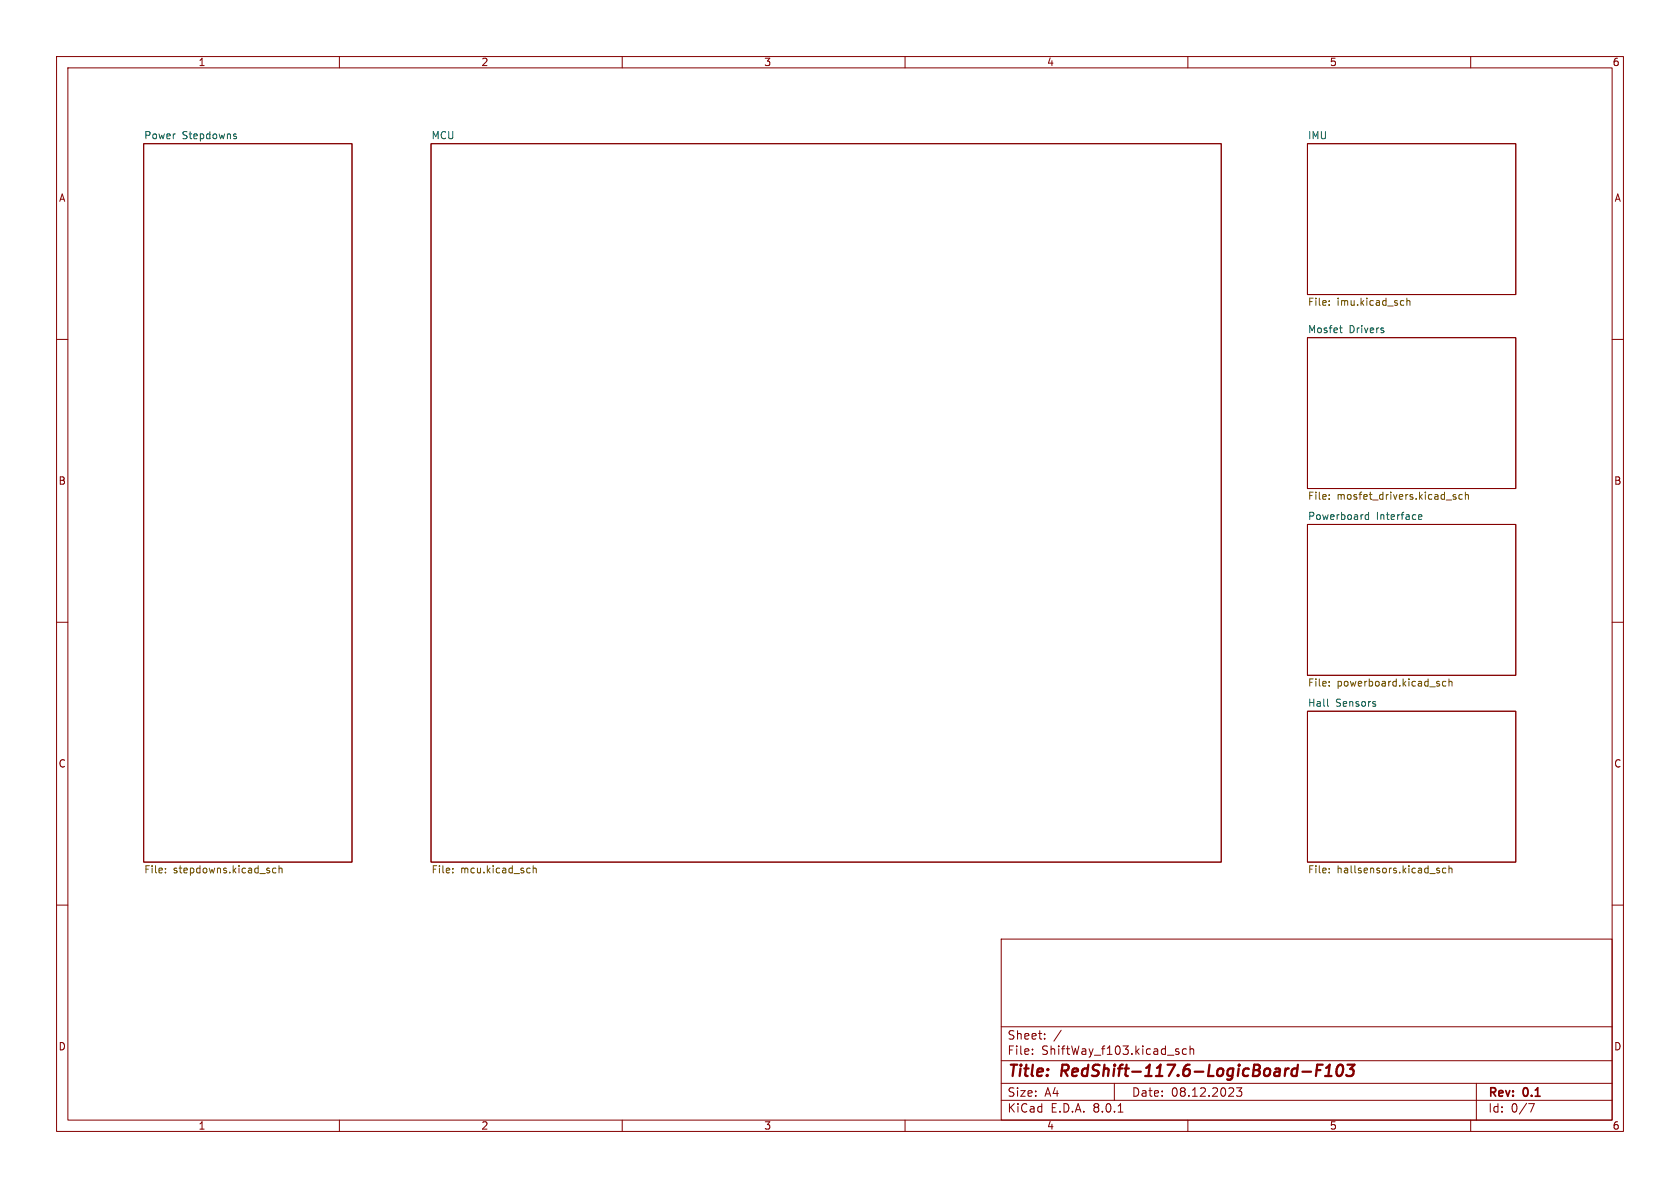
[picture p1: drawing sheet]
<svg xmlns="http://www.w3.org/2000/svg" width="297mm" height="210mm" viewBox="0 0 297 210" stroke-linecap="round" stroke-linejoin="round" font-family="sans-serif">
<g fill="none" stroke="#840000" stroke-width=".18">
<path d="M10 10h277v190h-277zM12 12h273v186h-273zM60 10v2M110 10v2M160 10v2M210 10v2M260 10v2M25.4 25.4h36.8v127h-36.8zM76.2 25.4h139.7v127h-139.7zM231.1 25.4h36.9v26.7h-36.9zM10 60h2M231.1 59.7h36.9v26.7h-36.9z"/>
<path d="M285 60h2M231.1 92.7h36.9v26.7h-36.9zM10 110h2M285 110h2M231.1 125.7h36.9v26.7h-36.9zM10 160h2M285 160h2M177 166h108v32h-108zM60 198v2M110 198v2M160 198v2M177 194.5h108"/>
<path d="M177 191.5h108M177 187.5h108M177 181.5h108M182.5 186.3v.1M182.5 185.5v.1M184.7 183.6v.1M184.7 182.8v.1M187.6 182.1l-1.3 2M197 191.5v3M197.7 196.6h.8M208 185.9l.4 .1 .1 .2-.3 .2h-.2M208 185.4l.4 .1"/>
<path d="M209.7 185.5l-.4-.1-.3 .3v.4l.2 .2h.5M210 198v2M210.4 185.5l.2-.1 .4 .1v.9M210.4 184.9v1.5M219.5 192.3l-.5 .6 .5 .1v.7l-.3 .1h-.4l-.2-.1M260 198v2M261 191.5v6.5M270.2 195.1h1l-.6 1.5"/>
</g>
<path d="M232.8 189.2h.6M233.8 188.2h-.9l-.3 2M234.3 190.2h1.1M234.4 188.8l.7-.6-.3 2M236.6 188.4a.46 .46 0 0 1 .5-.2 .46 .46 0 0 1 .3 .4 1.15 1.15 0 0 1-.8 1.6l-.1-.1a1.54 1.54 0 0 1 .1-1.7zM238.2 188.2h1.3l-.8 .8h.3l.2 .2 .1 .6-.2 .2-.3 .2h-.5l-.3-.2" fill="none" stroke="#840000" stroke-width=".4"/>
<g fill="none" stroke="#725600" stroke-width=".18">
<path d="M235 53.2v.1M235 53.9v.1M248.1 53.1l.1 .1M248.2 53.9l-.1 .1M248.7 52.7v1.3M248.7 53.3l.2-.2 .3 .1 .1 .8M235 87.5v.1M235 88.1v.2M257.4 87.5l-.3-.1-.2 .2v.2l.5 .1v.3h-.5M258.5 87.5l-.3-.1-.3 .3 .1 .5h.5M259.1 87.5l.1-.1 .3 .1 .1 .8M259.1 87v1.3"/>
<path d="M235 121.2v.1M235 120.5v.1M255.6 120.5l-.4-.1-.2 .3 .1 .5h.5M256.2 120.6l.1-.2 .3 .1 .1 .8M256.2 120v1.3M29.2 154.2v.1M29.2 153.5v.1M48.8 153.5h-.4l-.2 .2 .1 .5h.5M49.3 153.6l.2-.1h.3l.1 .8M49.3 153v1.3M80 154.2v.1M80 153.5v.1"/>
<path d="M93.6 153.5h.1M93.7 154.2l-.1 .1M94.3 153v1.3M94.3 153.6l.1-.1h.3l.1 .8M235 153.5v.1M235 154.2v.1M254.2 153.5h.3M254.2 153.9h.3v.2l-.2 .2h-.2M255.6 153.5h-.4l-.2 .2 .1 .5h.5M256.2 153.6l.1-.1h.3l.1 .8M256.2 153v1.3"/>
</g>
<path d="M41.5 24.1l.3 .1v.1l-.2 .2h-.2M41.5 23.7h.3M236.8 58h.5M237 58.6l.3 .2M244.6 58.5v.3M241.9 90.6v1.2M241.9 91h-.3l-.3 .2 .2 .6h.4M250.8 91.4l.6-.1-.1-.3h-.3l-.2 .2v.6h.5M234.7 123.6v1.1l.2 .2M243.2 124.5v.3" fill="none" stroke="#006464" stroke-width=".18"/>
<g font-size="2.8" fill="#840000">
<text x="178" y="190.9">Title:</text>
<text x="187.7" y="190.9">RedShift-117.6-LogicBoard-F103</text>
</g>
<g font-size="2.1" fill="#840000">
<text x="178" y="184">Sheet:</text>
<text x="178" y="186.7">File:</text>
<text x="184.1" y="186.7">ShiftWay_f103.kicad_sch</text>
<text x="178" y="196.9">KiCad</text>
<text x="178" y="194.1">Size:</text>
<text x="184.7" y="194.1">A4</text>
<text x="185.7" y="196.9">E.D.A.</text>
<text x="193.3" y="196.9">8.0.1</text>
<text x="200" y="194.1">Date:</text>
<text x="207" y="194.1">08.12.2023</text>
<text x="263" y="194.3">Rev:</text>
<text x="263" y="196.9">Id:</text>
<text x="267.1" y="196.9">0/7</text>
<text x="269.4" y="194.3">0.1</text>
</g>
<g font-size="1.8" fill="#840000">
<text x="35" y="11.9">1</text>
<text x="85" y="11.9">2</text>
<text x="135" y="11.9">3</text>
<text x="185" y="11.9">4</text>
<text x="235" y="11.9">5</text>
<text x="285" y="11.9">6</text>
<text x="10.3" y="35.9">A</text>
<text x="285.3" y="35.9">A</text>
<text x="10.3" y="85.9">B</text>
<text x="285.3" y="85.9">B</text>
<text x="10.3" y="135.9">C</text>
<text x="285.3" y="135.9">C</text>
<text x="10.3" y="185.9">D</text>
<text x="285.3" y="185.9">D</text>
<text x="35" y="199.9">1</text>
<text x="85" y="199.9">2</text>
<text x="135" y="199.9">3</text>
<text x="185" y="199.9">4</text>
<text x="235" y="199.9">5</text>
<text x="285" y="199.9">6</text>
</g>
<g font-size="1.8" fill="#006464">
<text x="25.4" y="24.7">Power</text>
<text x="32.2" y="24.7">Stepdowns</text>
<text x="76.2" y="24.7">MCU</text>
<text x="231.1" y="24.7">IMU</text>
<text x="231.1" y="59">Mosfet</text>
<text x="238.5" y="59">Drivers</text>
<text x="231.1" y="92">Powerboard</text>
<text x="243.3" y="92">Interface</text>
<text x="231.1" y="125">Hall</text>
<text x="236.1" y="125">Sensors</text>
</g>
<g font-size="1.8" fill="#725600">
<text x="231.1" y="54.4">File:</text>
<text x="236.4" y="54.4">imu.kicad_sch</text>
<text x="231.1" y="88.7">File:</text>
<text x="236.4" y="88.7">mosfet_drivers.kicad_sch</text>
<text x="231.1" y="121.7">File:</text>
<text x="236.4" y="121.7">powerboard.kicad_sch</text>
<text x="25.4" y="154.7">File:</text>
<text x="30.6" y="154.7">stepdowns.kicad_sch</text>
<text x="76.2" y="154.7">File:</text>
<text x="81.4" y="154.7">mcu.kicad_sch</text>
<text x="231.1" y="154.7">File:</text>
<text x="236.4" y="154.7">hallsensors.kicad_sch</text>
</g>
</svg>
